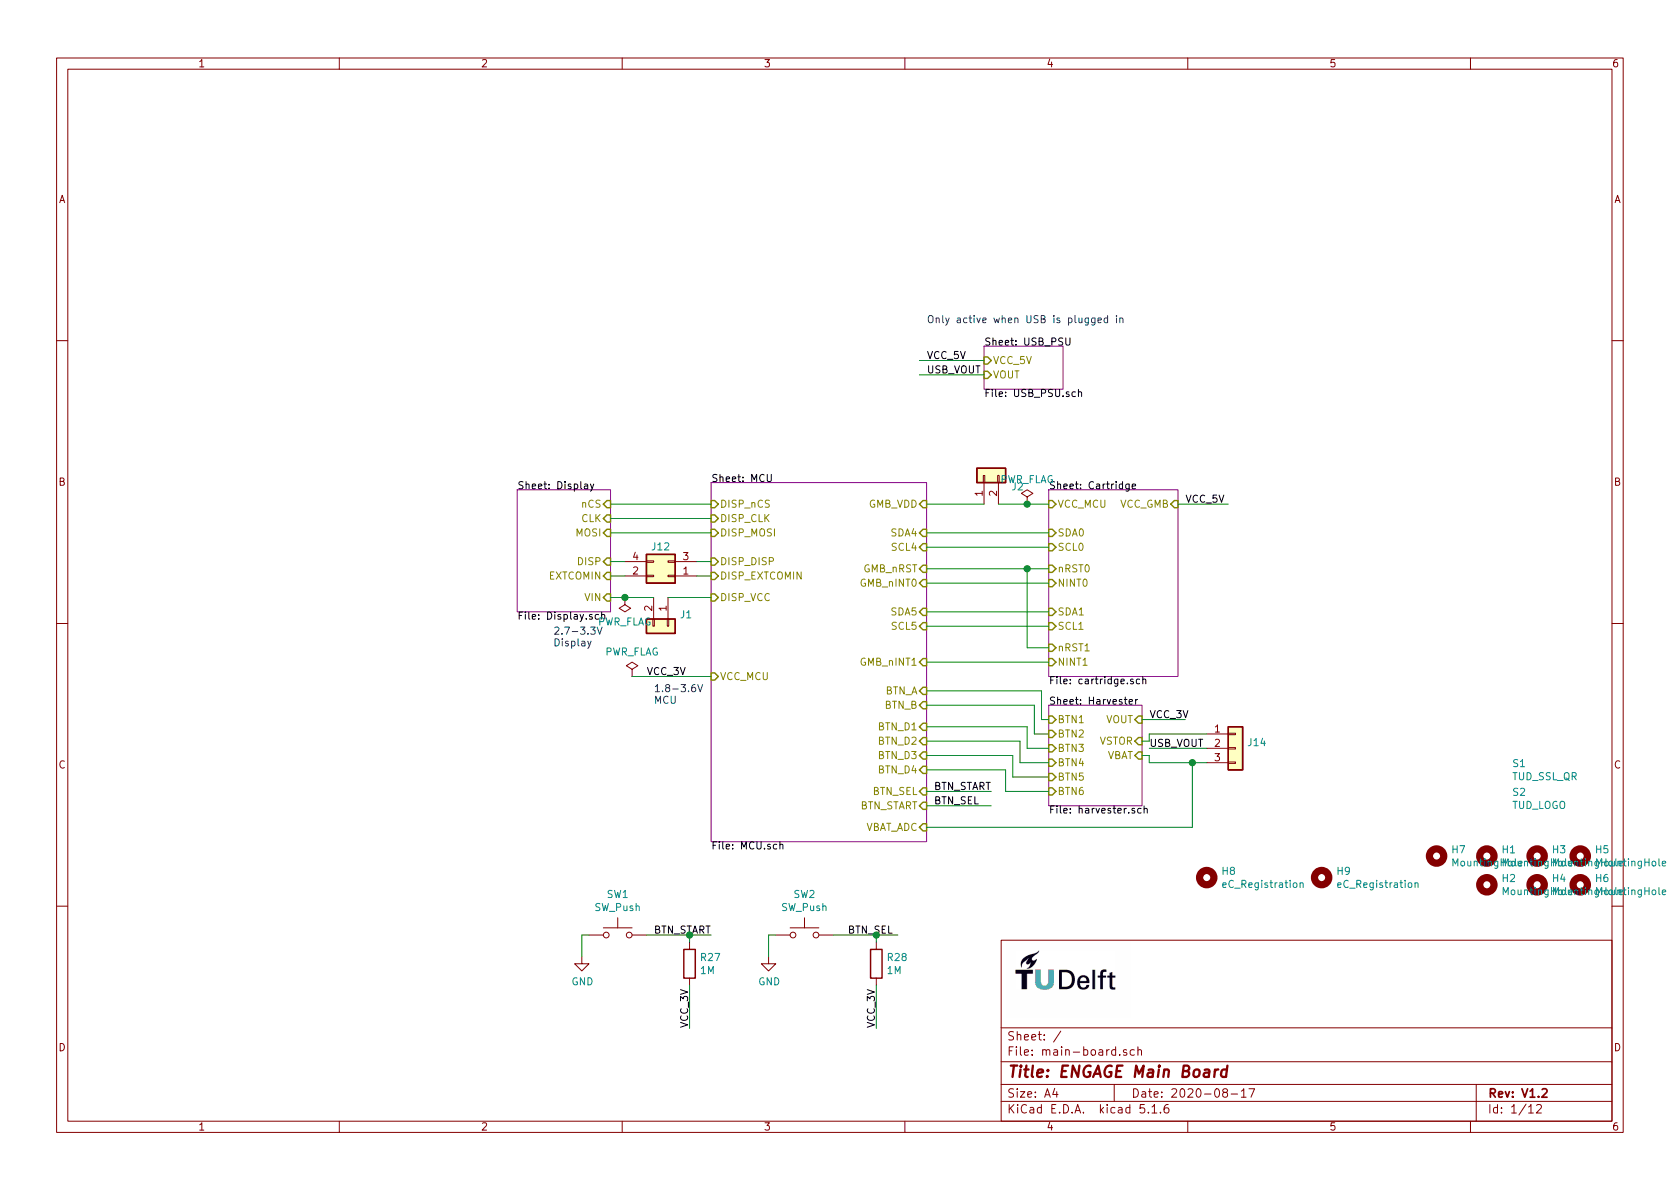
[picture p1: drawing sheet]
EESchema Schematic File Version 4
EELAYER 30 0
EELAYER END
$Descr A4 11693 8268
encoding utf-8
Sheet 1 12
Title "ENGAGE Main Board"
Date "2020-08-17"
Rev "V1.2"
Comp ""
Comment1 ""
Comment2 ""
Comment3 ""
Comment4 ""
$EndDescr
$Sheet
S 7300 4900 650  700 
U 5D929938
F0 "Harvester" 50
F1 "harvester.sch" 50
F2 "VSTOR" I R 7950 5150 50 
F3 "VOUT" I R 7950 5000 50 
F4 "VBAT" I R 7950 5250 50 
F5 "BTN1" I L 7300 5000 50 
F6 "BTN2" I L 7300 5100 50 
F7 "BTN3" I L 7300 5200 50 
F8 "BTN4" I L 7300 5300 50 
F9 "BTN5" I L 7300 5400 50 
F10 "BTN6" I L 7300 5500 50 
$EndSheet
$Sheet
S 7300 3400 900  1300
U 5DFB3D6E
F0 "Cartridge" 50
F1 "cartridge.sch" 50
F2 "VCC_GMB" I R 8200 3500 50 
F3 "VCC_MCU" I L 7300 3500 50 
F4 "NINT0" I L 7300 4050 50 
F5 "SDA0" I L 7300 3700 50 
F6 "SCL0" I L 7300 3800 50 
F7 "nRST0" I L 7300 3950 50 
F8 "NINT1" I L 7300 4600 50 
F9 "SDA1" I L 7300 4250 50 
F10 "SCL1" I L 7300 4350 50 
F11 "nRST1" I L 7300 4500 50 
$EndSheet
$Sheet
S 4950 3350 1500 2500
U 5E09A9AA
F0 "MCU" 50
F1 "MCU.sch" 50
F2 "DISP_EXTCOMIN" I L 4950 4000 50 
F3 "DISP_DISP" I L 4950 3900 50 
F4 "DISP_CLK" I L 4950 3600 50 
F5 "DISP_MOSI" I L 4950 3700 50 
F6 "DISP_nCS" I L 4950 3500 50 
F7 "VCC_MCU" I L 4950 4700 50 
F8 "SDA4" I R 6450 3700 50 
F9 "SCL4" I R 6450 3800 50 
F10 "SCL5" I R 6450 4350 50 
F11 "SDA5" I R 6450 4250 50 
F12 "GMB_nRST" I R 6450 3950 50 
F13 "GMB_nINT1" I R 6450 4600 50 
F14 "GMB_nINT0" I R 6450 4050 50 
F15 "GMB_VDD" I R 6450 3500 50 
F16 "DISP_VCC" I L 4950 4150 50 
F17 "BTN_A" I R 6450 4800 50 
F18 "BTN_B" I R 6450 4900 50 
F19 "BTN_D1" I R 6450 5050 50 
F20 "BTN_D2" I R 6450 5150 50 
F21 "BTN_D3" I R 6450 5250 50 
F22 "BTN_D4" I R 6450 5350 50 
F23 "BTN_SEL" I R 6450 5500 50 
F24 "BTN_START" I R 6450 5600 50 
F25 "VBAT_ADC" I R 6450 5750 50 
$EndSheet
$Comp
L Connector_Generic:Conn_02x02_Odd_Even J?
U 1 1
P 4650 4000
AR Path="/5E09A9AA/5E2442D3" Ref="J?"  Part="1" 
AR Path="/5E2442D3" Ref="J12"  Part="1" 
F 0 "J12" H 4700 3800 50  0000 C CNN
F 1 "Conn_02x02_Odd_Even" H 4700 4126 50  0001 C CNN
F 2 "Connector_PinSocket_2.54mm:PinSocket_2x02_P2.54mm_Vertical_SMD" H 4650 4000 50  0001 C CNN
F 3 "~" H 4650 4000 50  0001 C CNN
F 4 "M20-8760242" H 4650 4000 50  0001 C CNN "MPN"
	1    4650 4000
	-1   0    0    1   
$EndComp
Wire Wire Line
	4950 3900 4850 3900
Wire Wire Line
	4850 4000 4950 4000
$Sheet
S 3600 3400 650  850 
U 5DC02CFB
F0 "Display" 50
F1 "Display.sch" 50
F2 "EXTCOMIN" I R 4250 4000 50 
F3 "CLK" I R 4250 3600 50 
F4 "MOSI" I R 4250 3700 50 
F5 "nCS" I R 4250 3500 50 
F6 "DISP" I R 4250 3900 50 
F7 "VIN" I R 4250 4150 50 
$EndSheet
Wire Wire Line
	4350 3900 4250 3900
Wire Wire Line
	4250 4000 4350 4000
Wire Wire Line
	4250 3700 4950 3700
Wire Wire Line
	4950 3600 4250 3600
Wire Wire Line
	4250 3500 4950 3500
Text Notes 3850 4500 0    50   ~ 0
2.7-3.3V\nDisplay
Text Notes 4550 4900 0    50   ~ 0
1.8-3.6V\nMCU
Text Label 8250 3500 0    50   ~ 0
VCC_5V
Wire Wire Line
	8200 3500 8550 3500
Wire Wire Line
	4400 4700 4950 4700
Wire Wire Line
	6450 3700 7300 3700
Wire Wire Line
	7300 3800 6450 3800
Wire Wire Line
	6450 4250 7300 4250
Wire Wire Line
	7300 4350 6450 4350
Wire Wire Line
	7300 3950 7150 3950
Wire Wire Line
	7150 3950 7150 4500
Wire Wire Line
	7150 4500 7300 4500
Wire Wire Line
	6450 4050 7300 4050
Wire Wire Line
	7150 3950 6450 3950
Connection ~ 7150 3950
Wire Wire Line
	6450 4600 7300 4600
Wire Wire Line
	7300 3500 7150 3500
Text Label 4500 4700 0    50   ~ 0
VCC_3V
Wire Wire Line
	4950 4150 4650 4150
$Comp
L Connector_Generic:Conn_01x02 J2
U 1 1
P 6850 3300
F 0 "J2" V 6768 3112 50  0000 R CNN
F 1 "Conn_01x02" V 6723 3112 50  0001 R CNN
F 2 "Connector_PinSocket_2.54mm:PinSocket_1x02_P2.54mm_Vertical_SMD_Pin1Left" H 6850 3300 50  0001 C CNN
F 3 "~" H 6850 3300 50  0001 C CNN
F 4 "GBC02SABN-M30" H 6850 3300 50  0001 C CNN "MPN"
	1    6850 3300
	0    -1   -1   0   
$EndComp
Wire Wire Line
	6850 3500 6450 3500
$Comp
L Connector_Generic:Conn_01x02 J1
U 1 1
P 4650 4350
F 0 "J1" V 4568 4430 50  0000 L CNN
F 1 "Conn_01x02" V 4613 4430 50  0001 L CNN
F 2 "Connector_PinSocket_2.54mm:PinSocket_1x02_P2.54mm_Vertical_SMD_Pin1Left" H 4650 4350 50  0001 C CNN
F 3 "~" H 4650 4350 50  0001 C CNN
F 4 "GBC02SABN-M30" H 4650 4350 50  0001 C CNN "MPN"
	1    4650 4350
	0    1    1    0   
$EndComp
Wire Wire Line
	4550 4150 4350 4150
$Sheet
S 6850 2400 550  300 
U 5DF557DA
F0 "USB_PSU" 50
F1 "USB_PSU.sch" 50
F2 "VCC_5V" I L 6850 2500 50 
F3 "VOUT" I L 6850 2600 50 
$EndSheet
Text Label 6450 2500 0    50   ~ 0
VCC_5V
Wire Wire Line
	6400 2500 6850 2500
Wire Wire Line
	6400 2600 6850 2600
Text Label 6450 2600 0    50   ~ 0
USB_VOUT
Text Notes 6450 2250 0    50   ~ 0
Only active when USB is plugged in
Wire Wire Line
	7950 5000 8250 5000
Text Label 8000 5000 0    50   ~ 0
VCC_3V
Text Label 8000 5200 0    50   ~ 0
USB_VOUT
$Comp
L Connector_Generic:Conn_01x03 J14
U 1 1
P 8600 5200
F 0 "J14" H 8680 5242 50  0000 L CNN
F 1 "Conn_01x03" H 8680 5151 50  0001 L CNN
F 2 "Connector_PinSocket_2.54mm:PinSocket_1x03_P2.54mm_Vertical" H 8600 5200 50  0001 C CNN
F 3 "~" H 8600 5200 50  0001 C CNN
F 4 "M20-9990345" H 8600 5200 50  0001 C CNN "MPN"
	1    8600 5200
	1    0    0    -1  
$EndComp
Wire Wire Line
	7950 5150 8000 5150
Wire Wire Line
	8000 5150 8000 5100
Wire Wire Line
	8000 5100 8400 5100
Wire Wire Line
	7950 5250 8000 5250
Wire Wire Line
	8000 5250 8000 5300
Wire Wire Line
	8000 5300 8300 5300
Wire Wire Line
	8400 5200 8000 5200
$Comp
L power:GND #PWR?
U 1 1
P 5350 6650
AR Path="/5D929938/5D931244/5DC95697" Ref="#PWR?"  Part="1" 
AR Path="/5D929938/5D935E56/5DC95697" Ref="#PWR?"  Part="1" 
AR Path="/5D929938/5D935FE9/5DC95697" Ref="#PWR?"  Part="1" 
AR Path="/5D929938/5D935FEC/5DC95697" Ref="#PWR?"  Part="1" 
AR Path="/5D929938/5D93634D/5DC95697" Ref="#PWR?"  Part="1" 
AR Path="/5D929938/5D936350/5DC95697" Ref="#PWR?"  Part="1" 
AR Path="/5DC95697" Ref="#PWR011"  Part="1" 
F 0 "#PWR011" H 5350 6400 50  0001 C CNN
F 1 "GND" H 5355 6477 50  0000 C CNN
F 2 "" H 5350 6650 50  0001 C CNN
F 3 "" H 5350 6650 50  0001 C CNN
	1    5350 6650
	1    0    0    -1  
$EndComp
Wire Wire Line
	5400 6500 5350 6500
$Comp
L Device:R R?
U 1 1
P 6100 6700
AR Path="/5D929938/5D931244/5DC956A8" Ref="R?"  Part="1" 
AR Path="/5DC956A8" Ref="R28"  Part="1" 
F 0 "R28" H 6170 6746 50  0000 L CNN
F 1 "1M" H 6170 6655 50  0000 L CNN
F 2 "Resistor_SMD:R_0603_1608Metric" V 6030 6700 50  0001 C CNN
F 3 "~" H 6100 6700 50  0001 C CNN
F 4 "RC0603FR-071ML" H 6100 6700 50  0001 C CNN "MPN"
	1    6100 6700
	1    0    0    -1  
$EndComp
Wire Wire Line
	6100 6550 6100 6500
Connection ~ 6100 6500
Wire Wire Line
	6100 6500 6250 6500
$Comp
L power:GND #PWR?
U 1 1
P 4050 6650
AR Path="/5D929938/5D931244/5DC96893" Ref="#PWR?"  Part="1" 
AR Path="/5D929938/5D935E56/5DC96893" Ref="#PWR?"  Part="1" 
AR Path="/5D929938/5D935FE9/5DC96893" Ref="#PWR?"  Part="1" 
AR Path="/5D929938/5D935FEC/5DC96893" Ref="#PWR?"  Part="1" 
AR Path="/5D929938/5D93634D/5DC96893" Ref="#PWR?"  Part="1" 
AR Path="/5D929938/5D936350/5DC96893" Ref="#PWR?"  Part="1" 
AR Path="/5DC96893" Ref="#PWR010"  Part="1" 
F 0 "#PWR010" H 4050 6400 50  0001 C CNN
F 1 "GND" H 4055 6477 50  0000 C CNN
F 2 "" H 4050 6650 50  0001 C CNN
F 3 "" H 4050 6650 50  0001 C CNN
	1    4050 6650
	1    0    0    -1  
$EndComp
Wire Wire Line
	4100 6500 4050 6500
$Comp
L Device:R R?
U 1 1
P 4800 6700
AR Path="/5D929938/5D931244/5DC968A4" Ref="R?"  Part="1" 
AR Path="/5DC968A4" Ref="R27"  Part="1" 
F 0 "R27" H 4870 6746 50  0000 L CNN
F 1 "1M" H 4870 6655 50  0000 L CNN
F 2 "Resistor_SMD:R_0603_1608Metric" V 4730 6700 50  0001 C CNN
F 3 "~" H 4800 6700 50  0001 C CNN
F 4 "RC0603FR-071ML" H 4800 6700 50  0001 C CNN "MPN"
	1    4800 6700
	1    0    0    -1  
$EndComp
Wire Wire Line
	4800 6550 4800 6500
Connection ~ 4800 6500
Wire Wire Line
	4800 6500 4950 6500
Text Label 4800 7150 1    50   ~ 0
VCC_3V
Text Label 6100 7150 1    50   ~ 0
VCC_3V
Wire Wire Line
	6100 6850 6100 7150
Wire Wire Line
	4800 6850 4800 7150
Text Label 4550 6500 0    50   ~ 0
BTN_START
Text Label 5900 6500 0    50   ~ 0
BTN_SEL
Wire Wire Line
	6450 4800 7250 4800
Wire Wire Line
	7250 4800 7250 5000
Wire Wire Line
	7250 5000 7300 5000
Wire Wire Line
	7300 5100 7200 5100
Wire Wire Line
	7200 5100 7200 4900
Wire Wire Line
	7200 4900 6450 4900
Wire Wire Line
	6450 5050 7150 5050
Wire Wire Line
	7150 5050 7150 5200
Wire Wire Line
	7150 5200 7300 5200
Wire Wire Line
	7300 5300 7100 5300
Wire Wire Line
	7100 5300 7100 5150
Wire Wire Line
	7100 5150 6450 5150
Wire Wire Line
	6450 5250 7050 5250
Wire Wire Line
	7050 5250 7050 5400
Wire Wire Line
	7050 5400 7300 5400
Wire Wire Line
	6450 5350 7000 5350
Wire Wire Line
	7000 5350 7000 5500
Wire Wire Line
	7000 5500 7300 5500
Wire Wire Line
	6450 5500 6900 5500
Wire Wire Line
	6450 5600 6900 5600
Text Label 6500 5500 0    50   ~ 0
BTN_START
Text Label 6500 5600 0    50   ~ 0
BTN_SEL
$Comp
L power:PWR_FLAG #FLG0104
U 1 1
P 7150 3500
F 0 "#FLG0104" H 7150 3575 50  0001 C CNN
F 1 "PWR_FLAG" H 7150 3673 50  0000 C CNN
F 2 "" H 7150 3500 50  0001 C CNN
F 3 "~" H 7150 3500 50  0001 C CNN
	1    7150 3500
	1    0    0    -1  
$EndComp
Connection ~ 7150 3500
Wire Wire Line
	7150 3500 6950 3500
$Comp
L power:PWR_FLAG #FLG0105
U 1 1
P 4350 4150
F 0 "#FLG0105" H 4350 4225 50  0001 C CNN
F 1 "PWR_FLAG" H 4350 4323 50  0000 C CNN
F 2 "" H 4350 4150 50  0001 C CNN
F 3 "~" H 4350 4150 50  0001 C CNN
	1    4350 4150
	-1   0    0    1   
$EndComp
Connection ~ 4350 4150
Wire Wire Line
	4350 4150 4250 4150
$Comp
L power:PWR_FLAG #FLG0106
U 1 1
P 4400 4700
F 0 "#FLG0106" H 4400 4775 50  0001 C CNN
F 1 "PWR_FLAG" H 4400 4873 50  0000 C CNN
F 2 "" H 4400 4700 50  0001 C CNN
F 3 "~" H 4400 4700 50  0001 C CNN
	1    4400 4700
	1    0    0    -1  
$EndComp
$Comp
L Mechanical:MountingHole H5
U 1 1
P 11000 5950
F 0 "H5" H 11100 5996 50  0000 L CNN
F 1 "MountingHole" H 11100 5905 50  0000 L CNN
F 2 "MountingHole:MountingHole_2.2mm_M2" H 11000 5950 50  0001 C CNN
F 3 "~" H 11000 5950 50  0001 C CNN
	1    11000 5950
	1    0    0    -1  
$EndComp
$Comp
L Mechanical:MountingHole H3
U 1 1
P 10700 5950
F 0 "H3" H 10800 5996 50  0000 L CNN
F 1 "MountingHole" H 10800 5905 50  0000 L CNN
F 2 "MountingHole:MountingHole_2.2mm_M2" H 10700 5950 50  0001 C CNN
F 3 "~" H 10700 5950 50  0001 C CNN
	1    10700 5950
	1    0    0    -1  
$EndComp
$Comp
L Mechanical:MountingHole H1
U 1 1
P 10350 5950
F 0 "H1" H 10450 5996 50  0000 L CNN
F 1 "MountingHole" H 10450 5905 50  0000 L CNN
F 2 "MountingHole:MountingHole_2.2mm_M2" H 10350 5950 50  0001 C CNN
F 3 "~" H 10350 5950 50  0001 C CNN
	1    10350 5950
	1    0    0    -1  
$EndComp
$Comp
L Mechanical:MountingHole H6
U 1 1
P 11000 6150
F 0 "H6" H 11100 6196 50  0000 L CNN
F 1 "MountingHole" H 11100 6105 50  0000 L CNN
F 2 "MountingHole:MountingHole_2.2mm_M2" H 11000 6150 50  0001 C CNN
F 3 "~" H 11000 6150 50  0001 C CNN
	1    11000 6150
	1    0    0    -1  
$EndComp
$Comp
L Mechanical:MountingHole H4
U 1 1
P 10700 6150
F 0 "H4" H 10800 6196 50  0000 L CNN
F 1 "MountingHole" H 10800 6105 50  0000 L CNN
F 2 "MountingHole:MountingHole_2.2mm_M2" H 10700 6150 50  0001 C CNN
F 3 "~" H 10700 6150 50  0001 C CNN
	1    10700 6150
	1    0    0    -1  
$EndComp
$Comp
L Mechanical:MountingHole H2
U 1 1
P 10350 6150
F 0 "H2" H 10450 6196 50  0000 L CNN
F 1 "MountingHole" H 10450 6105 50  0000 L CNN
F 2 "MountingHole:MountingHole_2.2mm_M2" H 10350 6150 50  0001 C CNN
F 3 "~" H 10350 6150 50  0001 C CNN
	1    10350 6150
	1    0    0    -1  
$EndComp
$Comp
L Mechanical:MountingHole H7
U 1 1
P 10000 5950
F 0 "H7" H 10100 5996 50  0000 L CNN
F 1 "MountingHole" H 10100 5905 50  0000 L CNN
F 2 "MountingHole:MountingHole_2.2mm_M2" H 10000 5950 50  0001 C CNN
F 3 "~" H 10000 5950 50  0001 C CNN
	1    10000 5950
	1    0    0    -1  
$EndComp
$Comp
L Switch:SW_Push SW2
U 1 1
P 5600 6500
F 0 "SW2" H 5600 6785 50  0000 C CNN
F 1 "SW_Push" H 5600 6694 50  0000 C CNN
F 2 "Button_Switch_THT:SW_PUSH_6mm" H 5600 6700 50  0001 C CNN
F 3 "~" H 5600 6700 50  0001 C CNN
F 4 "1825910-7" H 5600 6500 50  0001 C CNN "MPN"
	1    5600 6500
	1    0    0    -1  
$EndComp
$Comp
L Switch:SW_Push SW1
U 1 1
P 4300 6500
F 0 "SW1" H 4300 6785 50  0000 C CNN
F 1 "SW_Push" H 4300 6694 50  0000 C CNN
F 2 "Button_Switch_THT:SW_PUSH_6mm" H 4300 6700 50  0001 C CNN
F 3 "~" H 4300 6700 50  0001 C CNN
F 4 "1825910-7" H 4300 6500 50  0001 C CNN "MPN"
	1    4300 6500
	1    0    0    -1  
$EndComp
Wire Wire Line
	4500 6500 4800 6500
Wire Wire Line
	4050 6500 4050 6650
Wire Wire Line
	5350 6500 5350 6650
Wire Wire Line
	5800 6500 6100 6500
$Comp
L jaspers_lib:eC_Registration H8
U 1 1
P 8400 6100
F 0 "H8" H 8500 6146 50  0000 L CNN
F 1 "eC_Registration" H 8500 6055 50  0000 L CNN
F 2 "jaspers_footprints:eC_Mount" H 8400 6100 50  0001 C CNN
F 3 "https://www.eurocircuits.com/ec-registration-system/" H 8400 6100 50  0001 C CNN
	1    8400 6100
	1    0    0    -1  
$EndComp
$Comp
L jaspers_lib:eC_Registration H9
U 1 1
P 9200 6100
F 0 "H9" H 9300 6146 50  0000 L CNN
F 1 "eC_Registration" H 9300 6055 50  0000 L CNN
F 2 "jaspers_footprints:eC_Mount" H 9200 6100 50  0001 C CNN
F 3 "https://www.eurocircuits.com/ec-registration-system/" H 9200 6100 50  0001 C CNN
	1    9200 6100
	1    0    0    -1  
$EndComp
$Comp
L jaspers_lib:TUD_SSL_QR S1
U 1 1
P 10500 5350
F 0 "S1" H 10525 5396 50  0000 L CNN
F 1 "TUD_SSL_QR" H 10525 5305 50  0000 L CNN
F 2 "jaspers_footprints:TUDSSL" H 10500 5350 50  0001 C CNN
F 3 "" H 10500 5350 50  0001 C CNN
	1    10500 5350
	1    0    0    -1  
$EndComp
$Comp
L jaspers_lib:TUD_LOGO S2
U 1 1
P 10500 5550
F 0 "S2" H 10525 5596 50  0000 L CNN
F 1 "TUD_LOGO" H 10525 5505 50  0000 L CNN
F 2 "jaspers_footprints:DELFT_LOGO2" H 10500 5550 50  0001 C CNN
F 3 "" H 10500 5550 50  0001 C CNN
	1    10500 5550
	1    0    0    -1  
$EndComp
Wire Wire Line
	6450 5750 8300 5750
Wire Wire Line
	8300 5750 8300 5300
Connection ~ 8300 5300
Wire Wire Line
	8300 5300 8400 5300
$EndSCHEMATC
